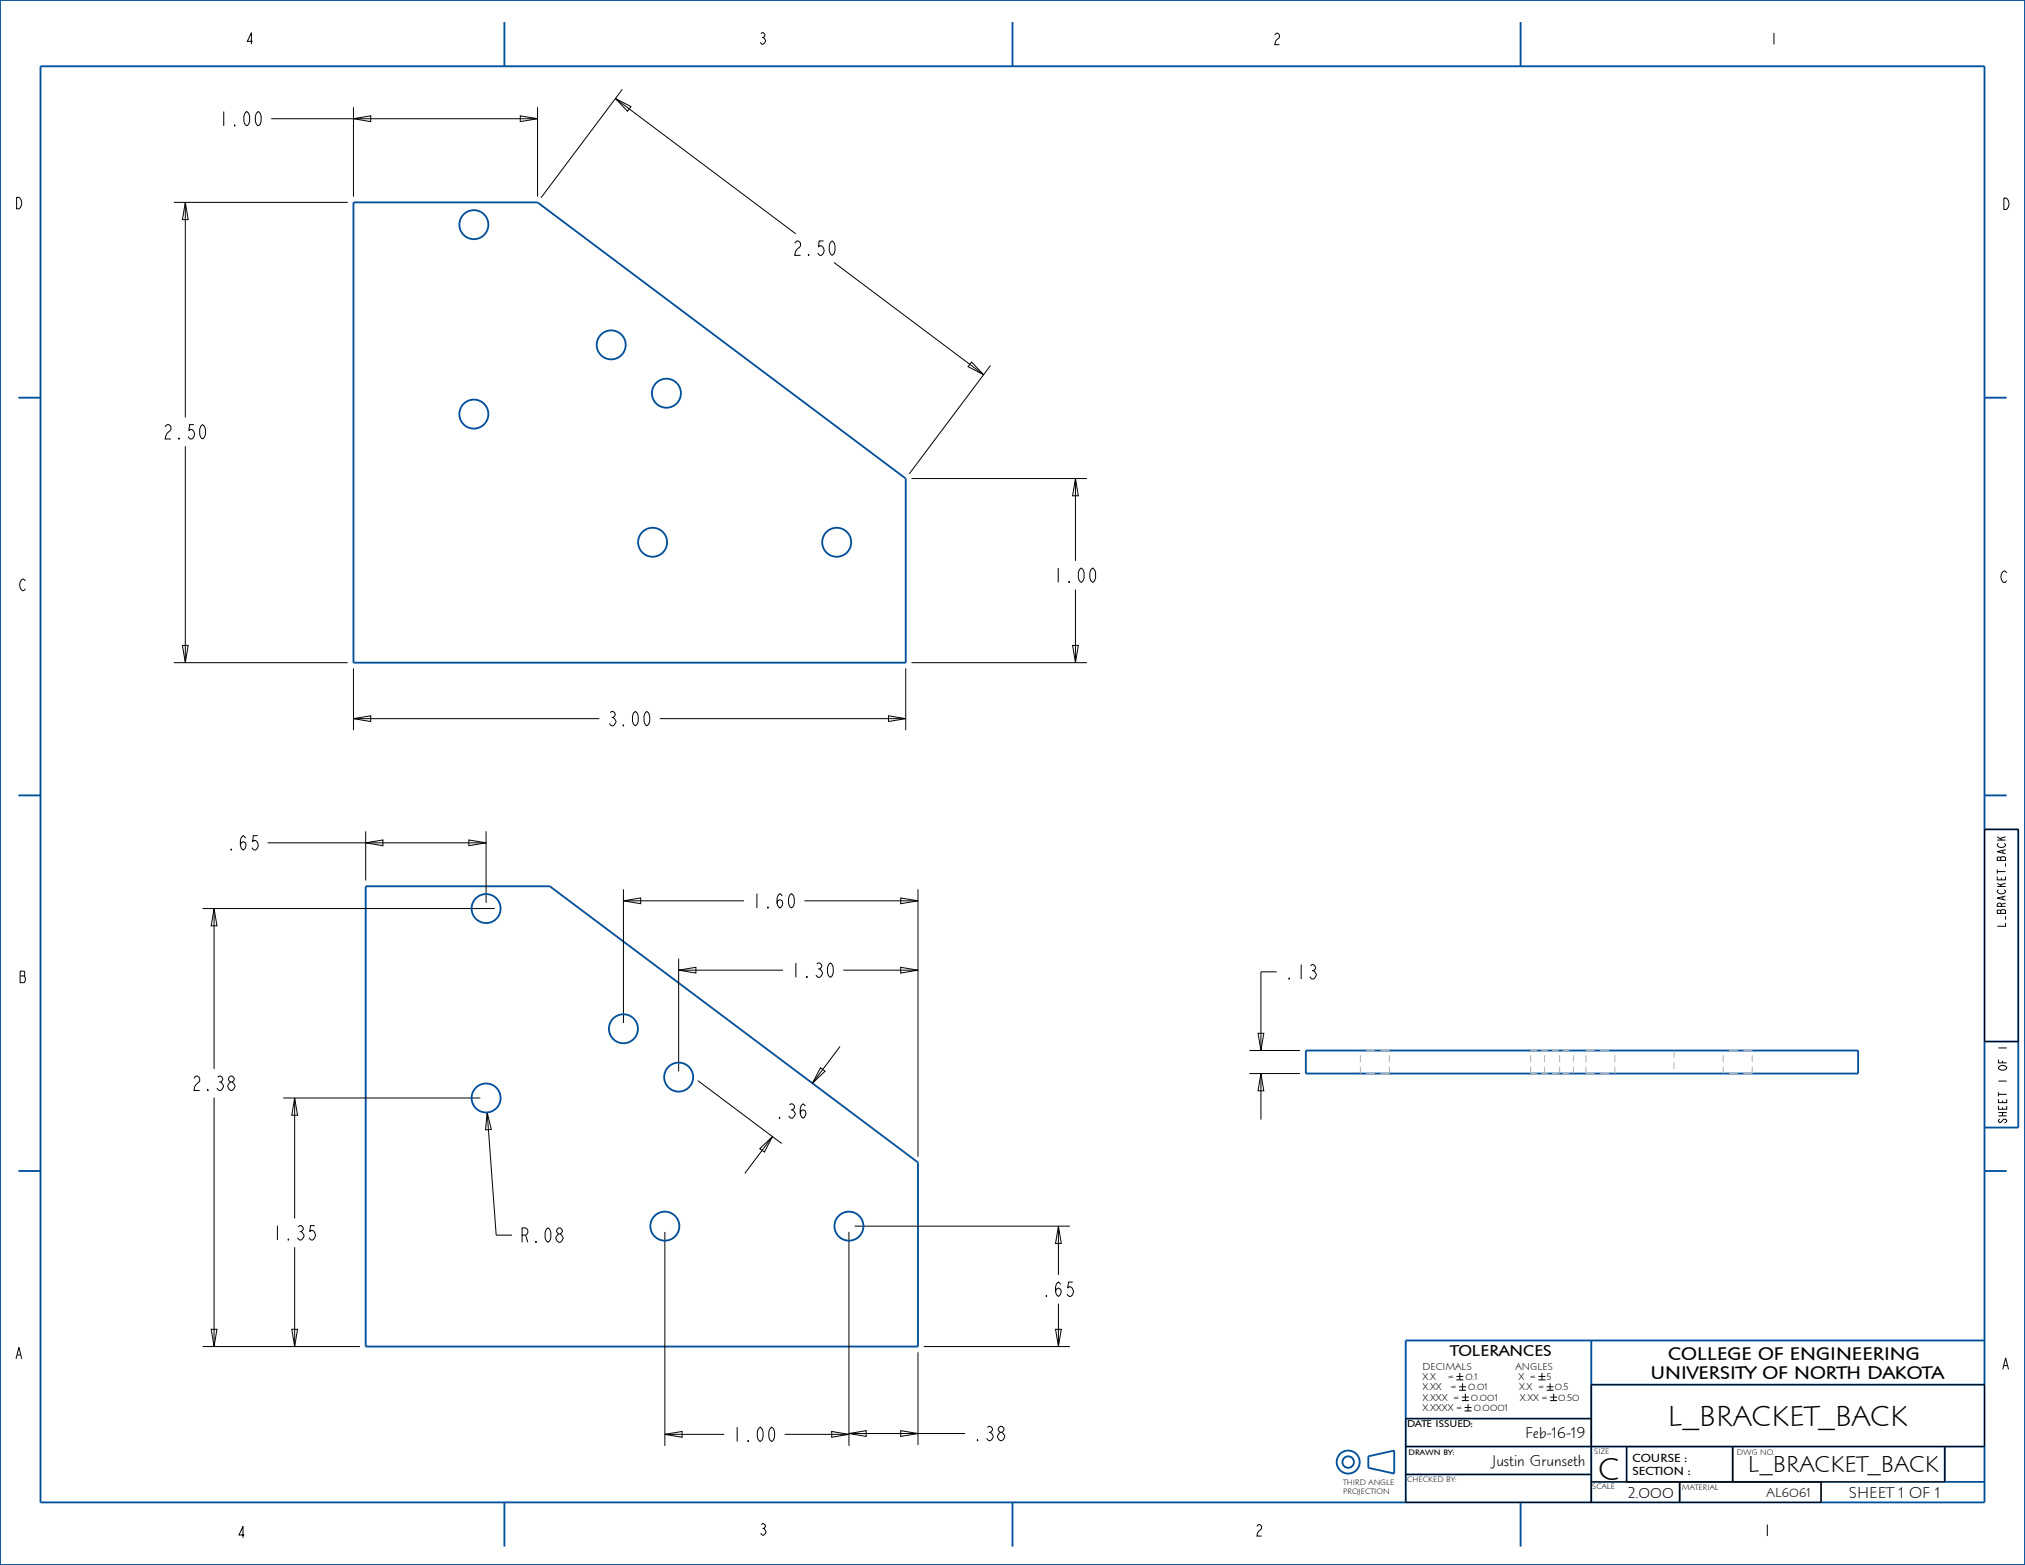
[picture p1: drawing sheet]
<svg xmlns="http://www.w3.org/2000/svg" width="559mm" height="432mm" viewBox="0 0 559 432" stroke-linecap="round" stroke-linejoin="round" font-family="sans-serif">
<g fill="none" stroke="#000" stroke-width=".28">
<path d="M74.8 32.8h73.5M97.5 32.8l4.8-.8v1.6zM97.5 29.6v24.7M143.6 32l4.7 .8-4.7 .8zM148.3 29.6v24.7M169.8 27.2l4.3 2.2-.9 1.3zM169.8 27.2l49.8 37.3M171.7 24.6l-22.4 30M48 55.8h48M51.1 55.8l.8 4.8h-1.6zM51.1 55.8v59.4M230.2 72.4l41.2 31"/>
<path d="M268.1 99.9l3.3 3.5-4.3-2.2zM273.3 100.8l-22.4 30M51.1 123.1v59.7M251.5 132h48.4M296.8 132l.8 4.8h-1.6zM296.8 132v22.7M50.3 178.1h1.6l-.8 4.7zM296 178.1h1.6l-.8 4.7zM296.8 162.7v20.1M48 182.8h48M97.5 198.3l4.8-.8v1.6zM97.5 198.3h67.9"/>
<path d="M97.5 184.4v17.1M182.1 198.3h67.8M245.2 197.5l4.7 .8-4.7 .8zM249.9 184.4v17.1M251.5 182.8h48.4M73.9 232.5h60.2M100.9 232.5l4.8-.7v1.5zM100.9 229.4v13.5M129.4 231.8l4.7 .7-4.7 .8zM134.1 229.4v19.7M547.6 228.8h9.3v58.6h-9.3zM55.9 250.7h80.7"/>
<path d="M59.1 250.7l.8 4.7h-1.6zM59.1 250.7v44.2M172 248.5l4.8-.7v1.5zM172 245.4v36.9M172 248.5h33.3M222 248.5h31.3M248.6 247.8l4.7 .7-4.7 .8zM253.3 245.4v73.7M187.3 267.7l4.7-.8v1.6zM187.3 264.5v31.1M187.3 267.7h28.7M232.7 267.7h20.6"/>
<path d="M248.6 266.9l4.7 .8-4.7 .8zM352.3 268.1h-4.3v21.8M192.5 298.1l23.2 17.4M226.4 294.6l1.3 1-3.5 3.3zM231.8 288.7l-7.6 10.2M344.8 296.2h14M344.8 289.9h14M347.2 285.1h1.5l-.7 4.8zM348 296.2l.7 4.8h-1.5zM348 296.2v12.7M59.1 302.9v68.6M78.1 302.9h54.5"/>
<path d="M81.3 302.9l.8 4.8h-1.6zM81.3 302.9v33.3M134.4 306.9l1.2 4.7-1.6 .1zM134.4 306.9l2.5 33.9h4.4M209.7 316.9l3.5-3.3-2.3 4.3zM213.2 313.6l-7.7 10.2M183.5 339.9v59M234.3 339.9v59M235.9 338.3h59.3M292.1 338.3l.8 4.8h-1.6zM292.1 338.3v13.4M81.3 344.1v27.4"/>
<path d="M292.1 359.7v11.8M55.9 371.5h43.4M58.3 366.8h1.6l-.8 4.7zM80.5 366.8h1.6l-.8 4.7zM253.3 373.1v25.6M254.9 371.5h40.3M291.3 366.8h1.6l-.8 4.7zM401.9 379.8h1.9M402.8 378.8v1.9M424.5 379.8h1.9M425.5 378.8v1.9M183.5 395.8l4.7-.8v1.5z"/>
<path d="M183.5 395.8h16.3M216.5 395.8h17.8M229.5 395l4.8 .8-4.8 .7zM234.3 395.5l4.7-.8v1.6zM234.3 395.5h32M248.6 394.7l4.7 .8-4.7 .8zM387.9 399.1h159.7v-17.1h-108.5v32.5M401.9 380.7h1.9M402.6 382.6h1.9M402.6 383.6h1.9M403.4 385.5h1.9M403.4 386.4h1.9"/>
<path d="M403.6 381.7v1.9M404.2 388.3h1.9M404.2 389.3h1.9M404.4 384.5v1.9M405.1 387.4v1.9M424.5 380.7h1.9M426.8 382.6h1.9M426.8 383.6h1.9M427.7 381.7v1.9M427.8 385.5h1.9M427.8 386.4h1.9M428.7 384.5v1.9"/>
<path d="M439.1 391.4h-51.2v23.1h114.6v-5.6M448.9 399.1v9.8M478.1 399.1v9.8M536.7 399.1v9.8h-97.6M387.9 406.8h51.2M463.5 408.9v5.6"/>
</g>
<g fill="none" stroke="#00509b" stroke-width=".51">
<path d="M0 0h558.8v431.8h-558.8zM11.2 18.3h536.4v396.2h-536.4zM139.2 6.1v12.2M279.4 6.1v12.2M419.6 6.1v12.2M97.5 55.8h50.8l101.6 76.2v50.8h-152.4zM5.1 109.7h6.1M547.6 109.7h6.1M5.1 219.5h6.1M547.6 219.5h6.1M547.6 228.8h9.3v82.3h-9.3M100.9 244.5h50.8l101.6 76.2v50.8h-152.4z"/>
<path d="M360.3 289.9h152.4v6.3h-152.4zM547.6 287.4h9.3M5.1 323.1h6.1M547.6 323.1h6.1M439.1 369.9v44.6M547.6 369.9h-159.7v44.6M387.9 399.1h159.7M387.9 391.4h51.2M439.1 382h108.5M448.9 399.1v9.8M478.1 399.1v9.8M536.7 399.1v9.8"/>
<path d="M139.2 414.5v12.2M279.4 414.5v12.2M377.6 401.8l7.1-1.6v6.4l-7.1-1.6zM387.9 406.8h51.2M419.6 414.5v12.2M439.1 408.9h108.5M463.5 408.9v5.6M502.5 408.9v5.6"/>
<circle cx="372" cy="403.4" r="3.2"/>
<circle cx="372" cy="403.4" r="1.59"/>
</g>
<path d="M461.9 289.9v1.9M461.9 293v1.9" fill="none" stroke="#afafb4" stroke-width=".28"/>
<!-- layer: 02___PRT_ALL_AXES -->
<g fill="none" stroke="#afafb4" stroke-width=".28">
<path d="M375.4 291.1v1.9M375.4 294.3v1.9M377 296.2h2.4M377 289.9h2.4M381 289.9h2.4M383.4 291.1v1.9M383.4 294.3v1.9h-2.4M422.4 291.1v1.9M422.4 294.3v1.9h1.8M422.4 289.9h1.8M425.3 296.2h1.8M425.3 289.9h1.8"/>
<path d="M426.2 291.1v1.9M426.2 294.3v1.9M428.3 296.2h1.8M428.3 289.9h1.8M430.4 291.1v1.9M430.4 294.3v1.9M431.2 296.2h1.8M431.2 289.9h1.8M434.2 291.1v1.9M434.2 294.3v1.9M437.6 294.3v1.9h2.4M437.6 291.1v1.9"/>
<path d="M437.6 289.9h2.4M441.6 296.2h2.4M441.6 289.9h2.4M445.6 291.1v1.9M445.6 294.3v1.9M475.5 291.1v1.9M475.5 294.3v1.9M477.1 296.2h2.4M477.1 289.9h2.4M481.1 289.9h2.4M483.5 294.3v1.9h-2.4M483.5 291.1v1.9"/>
</g>
<g fill="none" stroke="#00509b" stroke-width=".51">
<circle cx="130.8" cy="62" r="4"/>
<circle cx="168.7" cy="95.2" r="4"/>
<circle cx="130.8" cy="114.3" r="4"/>
<circle cx="183.9" cy="108.5" r="4"/>
<circle cx="180.1" cy="149.6" r="4"/>
<circle cx="230.9" cy="149.6" r="4"/>
<circle cx="134.1" cy="250.7" r="4"/>
<circle cx="172" cy="283.8" r="4"/>
<circle cx="187.3" cy="297.2" r="4"/>
<circle cx="134.1" cy="302.9" r="4"/>
<circle cx="183.5" cy="338.3" r="4"/>
<circle cx="234.3" cy="338.3" r="4"/>
</g>
<text font-size="8.8" x="441" y="408.2">C</text>
<text font-size="8.1" x="460.2" y="393.4">L_BRACKET_BACK</text>
<text font-size="6.4" x="482.4" y="406.2">L_BRACKET_BACK</text>
<g font-size="5.2">
<text x="60.2" y="34.7">1.00</text>
<text x="218.5" y="70.5">2.50</text>
<text x="44.8" y="121.1">2.50</text>
<text x="290.4" y="160.7">1.00</text>
<text x="167.4" y="200.3">3.00</text>
<text x="62.4" y="234.5">.65</text>
<text x="207.3" y="250.5">1.60</text>
<text x="218" y="269.7">1.30</text>
<text x="354.3" y="270.1">.13</text>
<text x="52.7" y="300.9">2.38</text>
<text x="213.7" y="308.5">.36</text>
<text x="75" y="342.1">1.35</text>
<text x="143.3" y="342.8">R.08</text>
<text x="287.3" y="357.7">.65</text>
<text x="460.3" y="375.2">COLLEGE OF ENGINEERING</text>
<text x="455.4" y="380.6">UNIVERSITY OF NORTH DAKOTA</text>
<text x="201.8" y="397.7">1.00</text>
<text x="268.3" y="397.5">.38</text>
</g>
<g font-size="4.4">
<text x="400.2" y="374.2">TOLERANCES</text>
<text x="420.8" y="396.8">Feb-16-19</text>
<text x="411.7" y="404.5">Justin Grunseth</text>
<text x="449.2" y="413.2">2.000</text>
<text x="510.2" y="413.2">SHEET 1 OF 1</text>
</g>
<g font-size="4.1">
<text x="67.6" y="12.2">4</text>
<text x="209.2" y="12.2">3</text>
<text x="351.1" y="12.3">2</text>
<text x="488.2" y="12.2">1</text>
<text x="3.9" y="57.6">D</text>
<text x="552.3" y="57.8">D</text>
<text x="551.8" y="160.7">C</text>
<text x="5.1" y="163">C</text>
<text x="5.1" y="271.1">B</text>
<text x="3.9" y="374.9">A</text>
<text x="552.2" y="377.8">A</text>
<text x="65.3" y="424.3">4</text>
<text x="209.3" y="423.6">3</text>
<text x="346.2" y="423.8">2</text>
<text x="486.4" y="423.8">1</text>
</g>
<text font-size="3.7" x="487.5" y="413">AL6061</text>
<g font-size="3.3">
<text x="450.4" y="403.4">COURSE :</text>
<text x="450.4" y="406.9">SECTION :</text>
</g>
<g font-size="3">
<text x="553.4" y="255.4" transform="rotate(-90 553.4 255.4)">L_BRACKET_BACK</text>
<text x="553.8" y="310.2" transform="rotate(-90 553.8 310.2)">SHEET 1 OF 1</text>
</g>
<g font-size="2.8">
<text x="392.6" y="377.9">DECIMALS</text>
<text x="418.2" y="377.9">ANGLES</text>
<text x="392.6" y="380.7">X.X</text>
<text x="392.6" y="383.6">X.XX</text>
<text x="399.7" y="380.7">=</text>
<text x="400.5" y="383.6">=</text>
<text x="404.4" y="380.7">0.1</text>
<text x="405.2" y="383.6">0.01</text>
<text x="419" y="380.7">X =</text>
<text x="419.2" y="383.6">X.X =</text>
<text x="426.8" y="380.7">5</text>
<text x="429" y="383.6">0.5</text>
<text x="392.6" y="386.4">X.XXX =</text>
<text x="392.6" y="389.3">X.XXXX =</text>
<text x="405.9" y="386.4">0.001</text>
<text x="406.7" y="389.3">0.0001</text>
<text x="419.4" y="386.4">X.XX =</text>
<text x="430" y="386.4">0.50</text>
<text x="388.3" y="393.7">DATE ISSUED:</text>
</g>
<g font-size="2.2">
<text x="388.7" y="401.4">DRAWN BY:</text>
<text x="439.9" y="401.3">SIZE</text>
<text x="479.3" y="401.5">DWG NO.</text>
<text x="370.6" y="409.8">THIRD ANGLE</text>
<text x="370.6" y="412.1">PROJECTION</text>
<text x="388.3" y="408.9">CHECKED BY:</text>
<text x="439.4" y="410.9">SCALE</text>
<text x="464.1" y="411.1">MATERIAL</text>
</g>
</svg>
